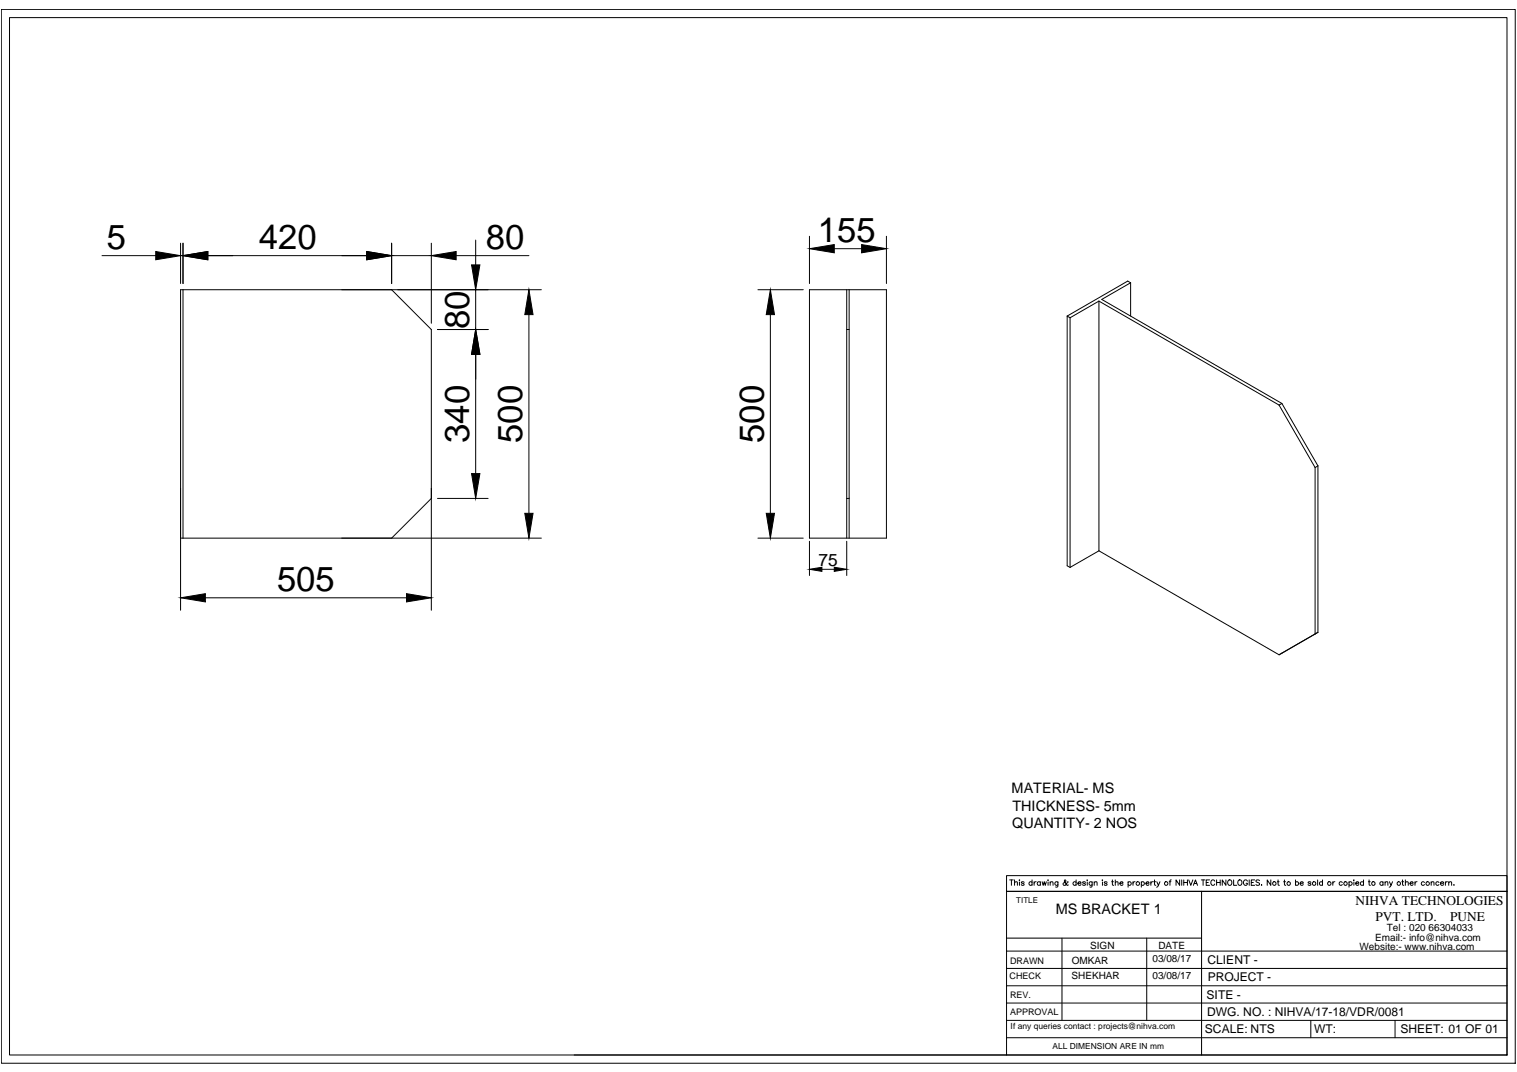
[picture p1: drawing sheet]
<svg xmlns="http://www.w3.org/2000/svg" width="841mm" height="594mm" viewBox="0 0 841 594" stroke-linecap="round" stroke-linejoin="round" font-family="sans-serif">
<!-- layer: 0 -->
<g fill="none" stroke="#000" stroke-width=".55">
<path d="M1 5h839v584h-839zM5 10h830v575h-830zM100 135v22M101 135v22M217 135v22M239 135v44M264 133v14M449 131v26M463 138h15M491 131v26M57 142h29M100 142h1"/>
<path d="M115 142h88M217 142h22M253 142h40M627 157l-2-1-33 19M627 157l-16 9 100 58M627 157v18M101 161v137M217 161l22 22v155M264 161v22M293 174v110M300 161h-200v177M420 161h25"/>
<path d="M427 174v110M449 161h42v137h-42zM469 161v137M471 161v137M592 175l1 1M592 175v139h1M593 176v138M609 167l100 57M609 167v138M609 167l-16 9M243 183h28M264 196v66"/>
<path d="M469 183h2M709 224l20 35M711 224h-2M711 224l20 34M729 259v92M731 258l-2 1M731 258v92M239 276l-22 22M243 276h28M469 276h2M100 298h200M420 298h25"/>
<path d="M449 300v19M469 300v19M456 315h7M609 305l100 58M609 305l-16 9M114 331h111M729 351l-20 12M731 350l-2 1M731 350l-22 13M560 488h2M561 488v3M562 489h2v2"/>
<path d="M562 488v3M565 488h.1M565 489v2M568 489h-1h-1l2 1v1l-2-1M572 489a.9 .9 0 0 0-1 0 .9 .9 0 0 0 0 1 .9 .9 0 0 0 1 0M572 488v3M573 489v2M574 489h-1M577 489a1 1 0 0 0-2 0 1 1 0 0 0 0 1 1 1 0 0 0 2 0M577 489v2M578 489v2l1-2v2l1-2M581 488h.1"/>
<path d="M581 489v2M582 489h2v2M582 489v2M587 489l-1 2-1 1M587 489a1 1 0 0 0-2 0 .9 .9 0 0 0 0 1 1 1 0 0 0 2 0M592 489a1.8 1.8 0 0 1-3 1v-1l2-1h-1v1l1 2 1-1M597 489a1 1 0 0 0-2 0 1 1 0 0 0 0 1 1 1 0 0 0 2 0M597 488v3M598 489h1a1 1 0 0 0-1 0 1 1 0 0 0 0 2 1 1 0 0 0 1-1M602 489h-2l2 1-1 1-1-1M603 488h.1M603 489v2"/>
<path d="M605 489v2l-1 1M605 489a.9 .9 0 0 0-1 0 .9 .9 0 0 0 0 1 .9 .9 0 0 0 1 0M607 489h1v2M607 489v2M611 488h.1M611 489v2M614 489h-2l2 1-1 1-1-1M616 489h1M617 488v2v1M618 489h2v2M618 488v3M621 489h2a1 1 0 0 0-2 0 1 1 0 0 0 0 1 1 1 0 0 0 1 1l1-1"/>
<path d="M625 489a1 1 0 0 1 2 0 1 1 0 0 1 0 1 1 1 0 0 1-2 0M625 489v3M628 489v2M629 489h-1M633 489a.9 .9 0 0 1 1 0 .9 .9 0 0 1 0 1 .9 .9 0 0 1-1 0M633 489v3M635 489h2a1 1 0 0 0-1 0 1 1 0 0 0-1 1 1.1 1.1 0 0 0 2 1v-1M638 489v2M639 489h-1M640 489h1M640 488v2l1 1M641 489l1 2 1-2"/>
<path d="M642 491l-1 1M648 489h1M649 488v3M654 488v3l-2-3v3M655 488v3M656 488v3M656 489h2M658 488v3M659 488l1 3 1-3M662 491l1-3 1 3M662 490h1M666 488h2"/>
<path d="M666 494v91M667 488v3M669 489h1M671 488h-2v3h2M673 488a1.1 1.1 0 0 0-1 0 1.1 1.1 0 0 0-1 1 1.1 1.1 0 0 0 1 2 1.1 1.1 0 0 0 1-1M674 489h2M674 488v3M676 488v3M680 488v3l-2-3v3M684 488v3h2M692 488a1.1 1.1 0 0 0-2 0 1.1 1.1 0 0 0-1 1 1.1 1.1 0 0 0 1 2 1.4 1.4 0 0 0 2-2h-1M693 488v3"/>
<path d="M694 489h1M696 488h-2v3h2M698 488h-2l2 1v2l-2-1M699 490h.1M705 488v3l-2-3v3M708 489h1M709 488v2v1M712 489h1M712 488v2l1 1M718 489a1 1 0 0 1 2 0 1 1 0 0 1 0 1 1 1 0 0 1-2 0M718 488v3M721 489h2a1 1 0 0 0-2 0 1 1 0 0 0 0 2 1.1 1.1 0 0 0 2-1"/>
<path d="M727 489h-2l2 1-1 1-1-1M730 488v3M733 489a.9 .9 0 0 0-1 0 .9 .9 0 0 0 0 1 .9 .9 0 0 0 1 0M733 488v3M739 489v2M740 489h-1M744 489a1 1 0 0 0-1 0 1 1 0 0 0 0 1 1 1 0 0 0 1 0M748 489a1 1 0 0 1 1 0 1 1 0 0 1 0 1 1 1 0 0 1-1 0M748 489v3M750 488h.1M751 489v2M752 489h1a1 1 0 0 0-1 0 1 1 0 0 0 0 2 1 1 0 0 0 1-1"/>
<path d="M756 489a1 1 0 0 0-1 0 1 1 0 0 0 0 1 1 1 0 0 0 1 0M756 488v3M759 489h1M759 488v2l1 1M767 489a1 1 0 0 0-2 0 1 1 0 0 0 0 1 1 1 0 0 0 2 0M767 489v2M768 489h1v2M768 489v2M770 489l1 2 1-2M771 491l-1 1M777 489h1M778 488v2v1"/>
<path d="M779 489h2v2M779 488v3M782 489h1a1 1 0 0 0-1 0 1 1 0 0 0 0 1 1 1 0 0 0 0 1l1-1M784 489v2M786 489h-2M790 489a1 1 0 0 0-2 0 1 1 0 0 0 0 1 1 1 0 0 0 2 0M793 489h2v2M793 489v2M798 489a1 1 0 0 0-2 0 1 1 0 0 0 0 1 1 1 0 0 0 2 0M799 489h1a1 1 0 0 0-1 0 1 1 0 0 0 0 2 1 1 0 0 0 1-1M801 489v2M802 489h-1"/>
<path d="M803 489h2v2M803 489v2M806 490h.1M558 520h108M589 520v45M636 520v45M558 537h277M558 527h277M558 556h277M558 546h277M558 565h277M558 575h277"/>
<path d="M727 565v10M773 565v10M318 585h517M558 585v-91h277h-277v-9h277v100"/>
<circle cx="631" cy="490" r="1"/>
<circle cx="647" cy="490" r="1"/>
<circle cx="682" cy="489" r="1.4"/>
<circle cx="687" cy="489" r="1.4"/>
<circle cx="706" cy="490" r="1"/>
<circle cx="714" cy="490" r="1"/>
<circle cx="729" cy="490" r="1"/>
<circle cx="737" cy="490" r="1"/>
<circle cx="746" cy="490" r="1"/>
<circle cx="761" cy="490" r="1"/>
<circle cx="775" cy="490" r="1"/>
<circle cx="791" cy="490" r="1"/>
</g>
<g fill="#000" stroke="#000" stroke-width=".55">
<path d="M86 139l14 3-14 2zM101 142l14-3v5zM203 139l14 3-14 2zM239 142l14-3v5zM449 138l14-2v4zM478 136l13 2-13 2zM261 147h5l-2 14zM293 161l3 13h-5zM427 161l2 13h-4zM264 183l2 13h-5zM261 262h5l-2 14zM291 284h5l-3 14z"/>
<path d="M425 284h4l-2 14zM449 315l7-1v3zM463 314l6 1-6 2zM100 331l14-2v5zM225 329l14 2-14 3z"/>
</g>
<g font-size="19.2">
<text x="59" y="138">5</text>
<text x="144" y="138">420</text>
<text x="269" y="138">80</text>
<text x="453" y="134">155</text>
<text x="260" y="182" transform="rotate(-90 260 182)">80</text>
<text x="260" y="245" transform="rotate(-90 260 245)">340</text>
<text x="290" y="245" transform="rotate(-90 290 245)">500</text>
<text x="423" y="245" transform="rotate(-90 423 245)">500</text>
<text x="154" y="328">505</text>
</g>
<text font-size="9.6" x="454" y="314">75</text>
<g font-size="8">
<text x="561" y="440">MATERIAL- MS</text>
<text x="561" y="449">THICKNESS- 5mm</text>
<text x="561" y="459">QUANTITY- 2 NOS</text>
<text x="585" y="507">MS BRACKET 1</text>
</g>
<g font-size="7.4">
<text x="751" y="502">NIHVA TECHNOLOGIES</text>
<text x="763" y="510">PVT. LTD.</text>
<text x="804" y="510">PUNE</text>
</g>
<g font-size="6.7">
<text x="669" y="534">CLIENT -</text>
<text x="670" y="544">PROJECT -</text>
<text x="669" y="553">SITE -</text>
<text x="669" y="563">DWG. NO. : NIHVA/17-18/VDR/0081</text>
<text x="668" y="573">SCALE: NTS</text>
<text x="729" y="573">WT:</text>
<text x="776" y="573">SHEET: 01 OF 01</text>
</g>
<g font-size="5.5">
<text x="769" y="516">Tel : 020 66304033</text>
<text x="762" y="521">Email:- info@nihva.com</text>
<text x="604" y="526">SIGN</text>
<text x="642" y="526">DATE</text>
<text x="754" y="527">Website:- www.nihva.com</text>
<text x="639" y="533">03/08/17</text>
<text x="594" y="534">OMKAR</text>
<text x="594" y="542">SHEKHAR</text>
<text x="639" y="543">03/08/17</text>
</g>
<g font-size="5">
<text x="560" y="534">DRAWN</text>
<text x="560" y="542">CHECK</text>
<text x="560" y="553">REV.</text>
<text x="560" y="563">APPROVAL</text>
</g>
<g font-size="4.7">
<text x="560" y="570">If any queries contact : projects@nihva.com</text>
<text x="584" y="581">ALL DIMENSION ARE IN mm</text>
</g>
<text font-size="4.4" x="563" y="501">TITLE</text>
</svg>
